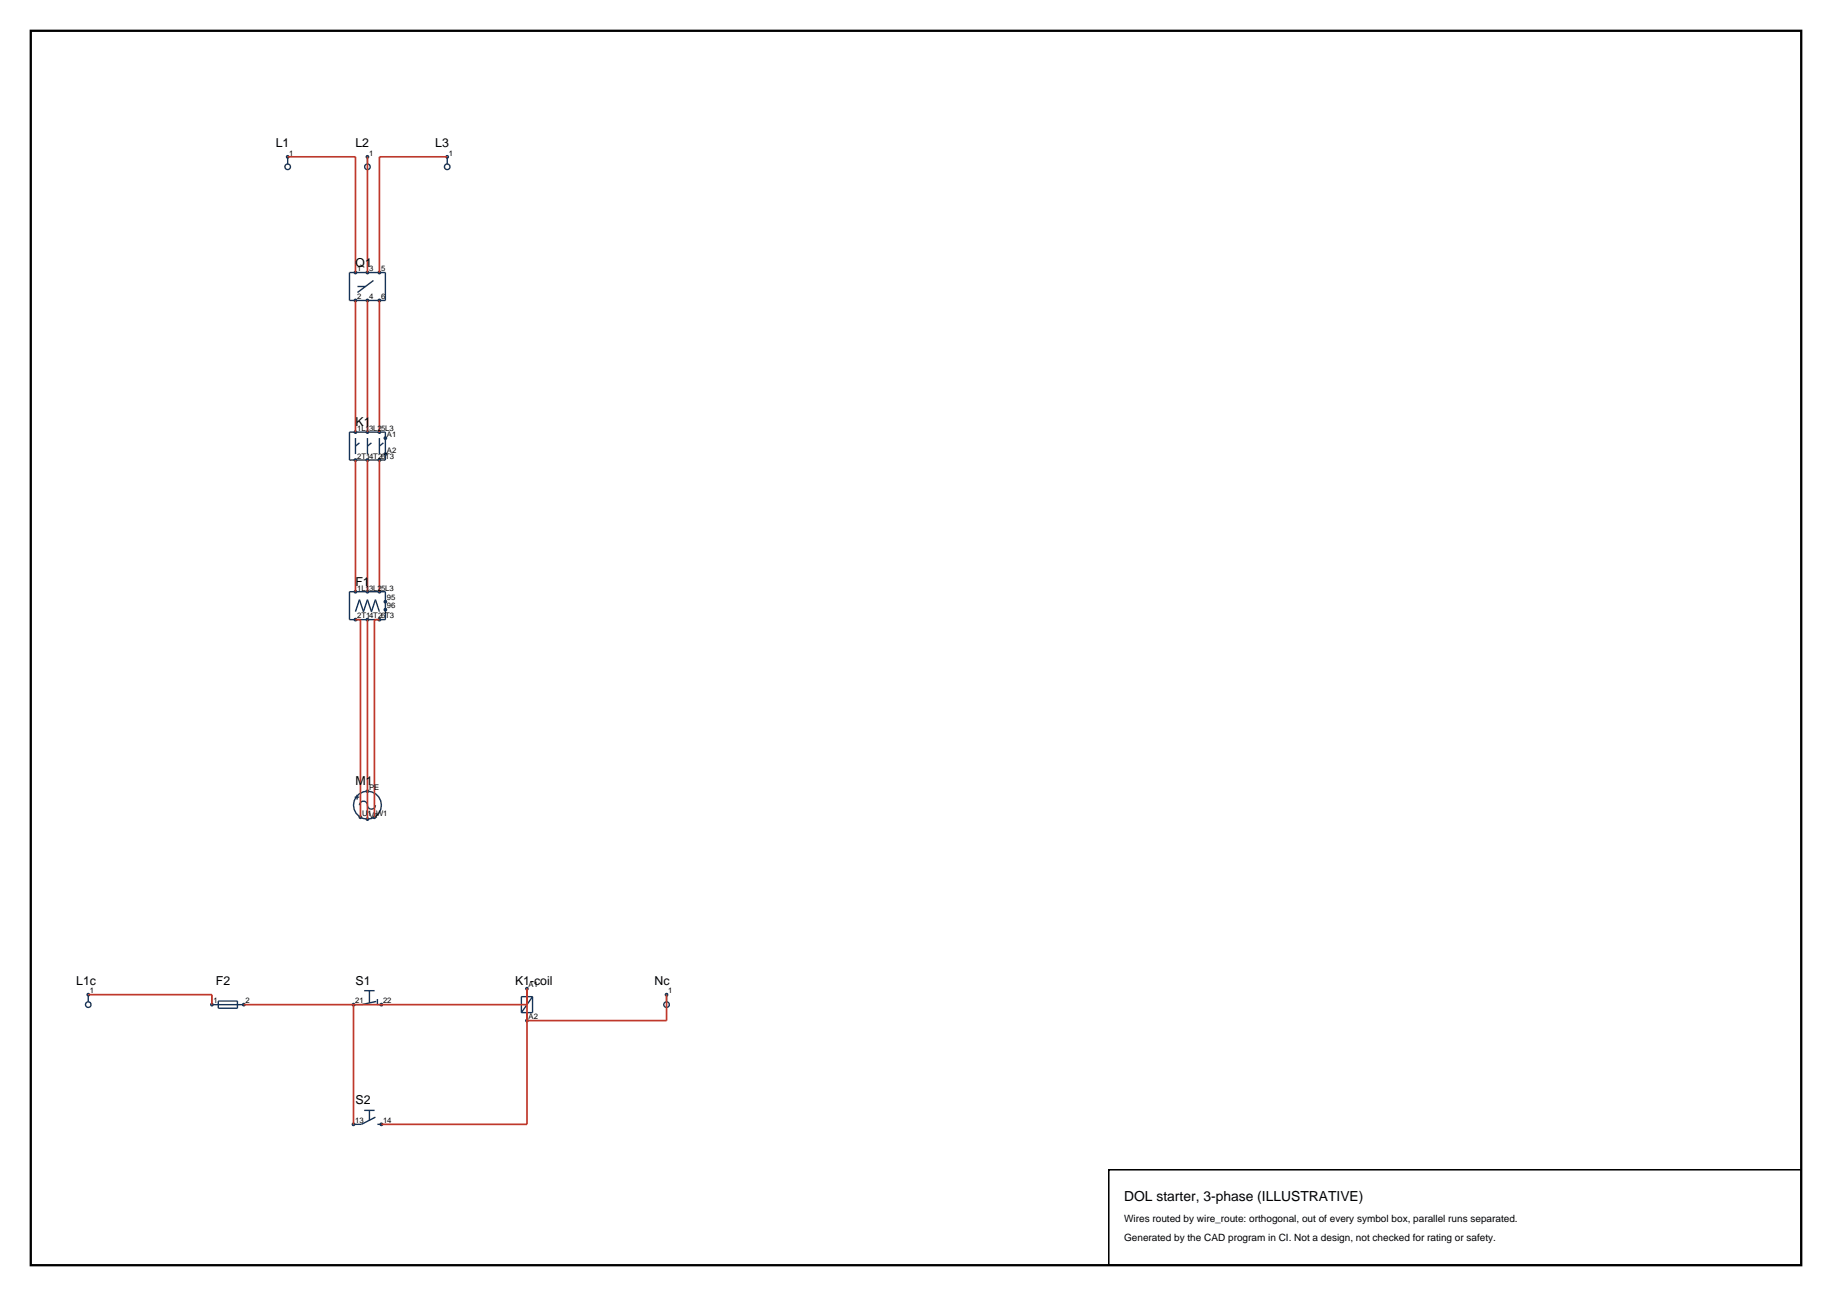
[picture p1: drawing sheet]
<svg xmlns="http://www.w3.org/2000/svg" width="420mm" height="297mm" viewBox="0 0 420 297" stroke-linecap="round" stroke-linejoin="round" font-family="sans-serif">
<path d="M7.1 7.1h405.8v282.8h-405.8z" fill="none" stroke="#000" stroke-width=".53"/>
<g fill="none" stroke="#143359" stroke-width=".32">
<path d="M66 35.9v1.7M84.2 35.9v1.7M102.5 35.9v1.7M102.5 35.9h.1M80.1 62.5h8.3v6.4h-8.3zM82 65.7h1.8M85.6 64.3l-3.6 2.7M80.1 99h8.3v6.4h-8.3zM81.5 100.4v3.7M82.4 101.5l-.9 .7M84.2 100.4v3.7M85.2 101.5l-1 .7"/>
<path d="M87 100.4v3.7M87.9 101.5l-.9 .7M80.1 135.6h8.3v6.4h-8.3zM81.5 140.2l.9-2.8 .9 2.8 .9-2.8 1 2.8 .9-2.8 .9 2.8M81.3 182.7h1.1M81.9 182.1v1.1M82.4 184.5a.95 .95 0 0 1 1.1-.9 .95 .95 0 0 1 .8 1.2 .91 .91 0 0 0 1 .6 .91 .91 0 0 0 .8-.9M85.8 187.3h.1M20.2 227.9v1.7M20.2 227.9h.1M48.6 230.2h7.3M50 229.4h4.4v1.7h-4.4z"/>
<path d="M83.5 227h2.4M84.7 227v2.9M86.3 229.5l-3.4 .7h-1.9M86.5 229v1.2h.9M120.8 226.6v1.8M120.8 232.1v1.8M122.1 228.4v3.7h-2.6M122.1 228.4h-2.6v3.7M122.1 228.4l-2.6 3.7M152.8 227.9v1.7M83.5 254.5h2.4M84.7 254.5v2.3"/>
<path d="M86.1 256l-3.2 1.7h-1.9M86.5 257.7h.9"/>
<circle cx="66" cy="35.9" r=".27"/>
<circle cx="66" cy="38.2" r=".64"/>
<circle cx="84.2" cy="35.9" r=".27"/>
<circle cx="84.2" cy="38.2" r=".64"/>
<circle cx="102.5" cy="35.9" r=".27"/>
<circle cx="102.5" cy="38.2" r=".64"/>
<circle cx="81.5" cy="62.5" r=".27"/>
<circle cx="81.5" cy="68.9" r=".27"/>
<circle cx="84.2" cy="62.5" r=".27"/>
<circle cx="84.2" cy="68.9" r=".27"/>
<circle cx="87" cy="62.5" r=".27"/>
<circle cx="87" cy="68.9" r=".27"/>
<circle cx="81.5" cy="99" r=".27"/>
<circle cx="84.2" cy="99" r=".27"/>
<circle cx="87" cy="99" r=".27"/>
<circle cx="81.5" cy="105.4" r=".27"/>
<circle cx="84.2" cy="105.4" r=".27"/>
<circle cx="87" cy="105.4" r=".27"/>
<circle cx="88.4" cy="100.4" r=".27"/>
<circle cx="88.4" cy="104.1" r=".27"/>
<circle cx="81.5" cy="135.6" r=".27"/>
<circle cx="84.2" cy="135.6" r=".27"/>
<circle cx="87" cy="135.6" r=".27"/>
<circle cx="88.4" cy="137.9" r=".27"/>
<circle cx="88.4" cy="139.7" r=".27"/>
<circle cx="81.5" cy="142" r=".27"/>
<circle cx="84.2" cy="142" r=".27"/>
<circle cx="87" cy="142" r=".27"/>
<circle cx="82.6" cy="187.3" r=".27"/>
<circle cx="84.2" cy="181.3" r=".27"/>
<circle cx="84.2" cy="187.7" r=".27"/>
<circle cx="84.2" cy="184.5" r="3.2"/>
<circle cx="85.8" cy="187.3" r=".27"/>
<circle cx="20.2" cy="227.9" r=".27"/>
<circle cx="20.2" cy="230.2" r=".64"/>
<circle cx="48.6" cy="230.2" r=".27"/>
<circle cx="55.9" cy="230.2" r=".27"/>
<circle cx="81" cy="230.2" r=".27"/>
<circle cx="87.4" cy="230.2" r=".27"/>
<circle cx="120.8" cy="233.9" r=".27"/>
<circle cx="120.8" cy="226.6" r=".27"/>
<circle cx="152.8" cy="230.2" r=".64"/>
<circle cx="152.8" cy="227.9" r=".27"/>
<circle cx="81" cy="257.7" r=".27"/>
<circle cx="87.4" cy="257.7" r=".27"/>
</g>
<g fill="none" stroke="#bf382b" stroke-width=".39">
<path d="M66 35.9h15.5v26.6M84.2 35.9v26.6M102.5 35.9h-15.5v26.6M81.5 68.9v30.1M84.2 68.9v30.1M87 68.9v30.1M81.5 105.4v30.2M84.2 105.4v30.2M87 105.4v30.2M81.5 142h1.1v45.3M84.2 142v45.7M87 142h-1.2v45.3"/>
<path d="M20.2 227.9h28.4v2.3M55.9 230.2h64.9M81 230.2v27.5M120.8 226.6v31.1h-33.4M152.8 227.9v6h-32"/>
</g>
<path d="M254.2 268.1h158.7v21.8h-158.7z" fill="none" stroke="#000" stroke-width=".35"/>
<text font-size="3.2" x="257.7" y="275.1">DOL starter, 3-phase (ILLUSTRATIVE)</text>
<g font-size="2.8">
<text x="63.2" y="33.7">L1</text>
<text x="81.5" y="33.7">L2</text>
<text x="99.8" y="33.7">L3</text>
<text x="81.5" y="61.1">Q1</text>
<text x="81.5" y="97.7">K1</text>
<text x="81.5" y="134.2">F1</text>
<text x="81.5" y="179.9">M1</text>
<text x="17.5" y="225.7">L1c</text>
<text x="49.5" y="225.7">F2</text>
<text x="81.5" y="225.7">S1</text>
<text x="118.1" y="225.7">K1-coil</text>
<text x="150.1" y="225.7">Nc</text>
<text x="81.5" y="253.1">S2</text>
</g>
<g font-size="2.3">
<text x="257.7" y="280.1">Wires routed by wire_route: orthogonal, out of every symbol box, parallel runs separated.</text>
<text x="257.7" y="284.3">Generated by the CAD program in CI. Not a design, not checked for rating or safety.</text>
</g>
<g font-size="1.8">
<text x="66.3" y="35.7">1</text>
<text x="84.6" y="35.7">1</text>
<text x="102.9" y="35.7">1</text>
<text x="81.9" y="62.2">1</text>
<text x="84.6" y="62.2">3</text>
<text x="87.3" y="62.2">5</text>
<text x="81.9" y="68.6">2</text>
<text x="84.6" y="68.6">4</text>
<text x="87.3" y="68.6">6</text>
<text x="81.9" y="98.8">1L13L25L3</text>
<text x="88.7" y="100.1">A1</text>
<text x="81.9" y="105.2">2T14T26T3</text>
<text x="88.7" y="103.8">A2</text>
<text x="81.9" y="135.3">1L13L25L3</text>
<text x="88.7" y="137.6">95</text>
<text x="81.9" y="141.7">2T14T26T3</text>
<text x="88.7" y="139.4">96</text>
<text x="84.6" y="181">PE</text>
<text x="83" y="187">U1V1W1</text>
<text x="20.6" y="227.7">1</text>
<text x="121.2" y="226.3">A1</text>
<text x="153.2" y="227.7">1</text>
<text x="48.9" y="230">1</text>
<text x="56.3" y="230">2</text>
<text x="81.4" y="230">21</text>
<text x="87.8" y="230">22</text>
<text x="121.2" y="233.6">A2</text>
<text x="81.4" y="257.4">13</text>
<text x="87.8" y="257.4">14</text>
</g>
</svg>
